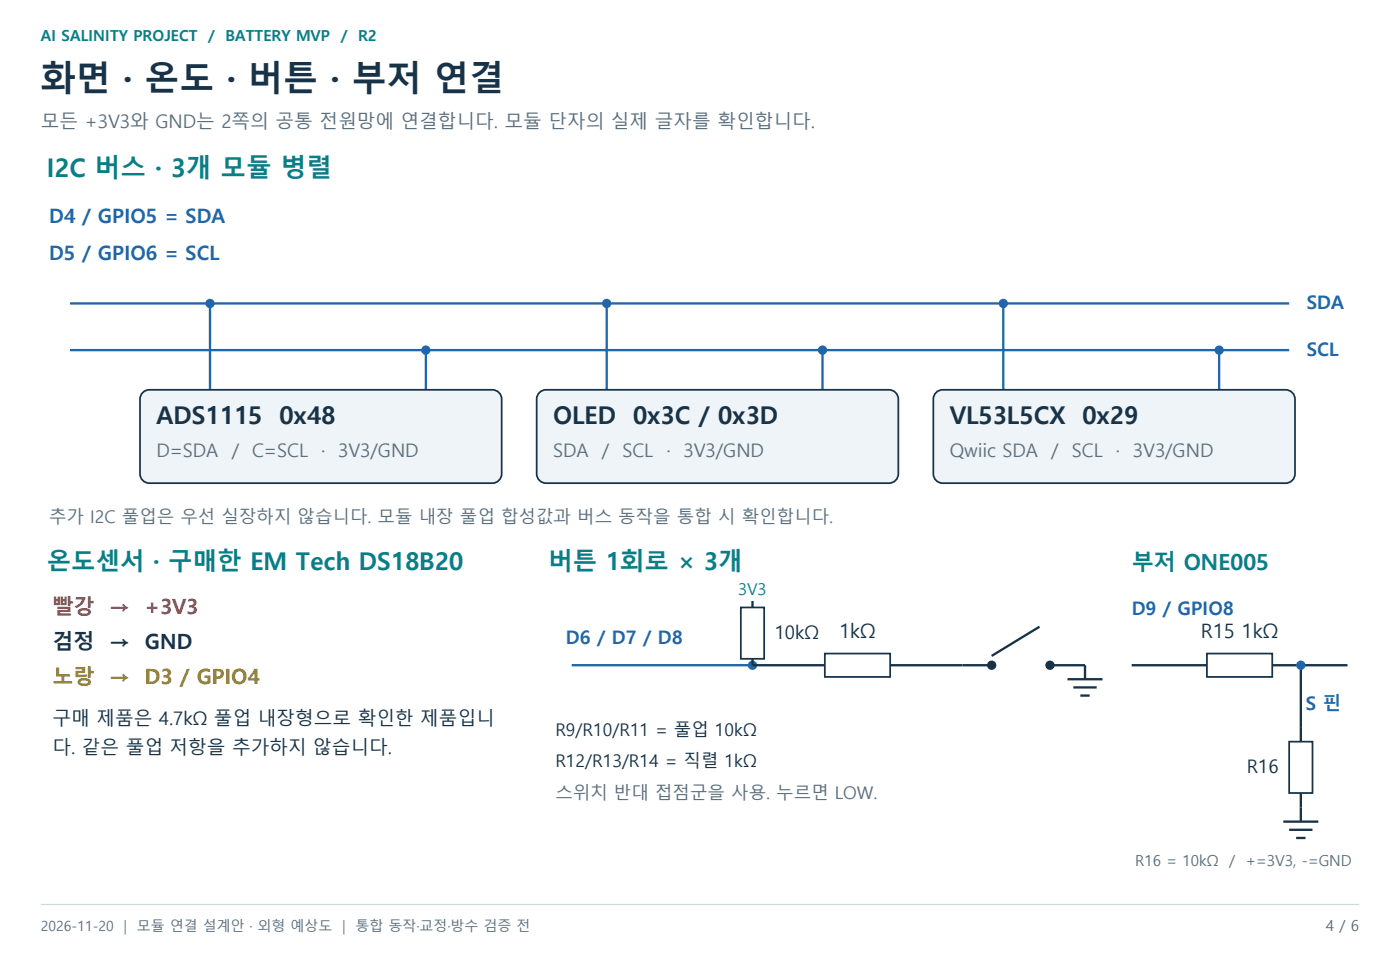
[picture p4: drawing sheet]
<svg xmlns="http://www.w3.org/2000/svg" width="423mm" height="289mm" viewBox="0 0 423 289" stroke-linecap="round" stroke-linejoin="round" font-family="sans-serif">
<path d="M12.3 273.4h398.7" fill="none" stroke="#cedae1" stroke-width=".35"/>
<path d="M21.2 91.7h368.6M63.5 91.7v26.1M21.2 105.8h368.6" fill="none" stroke="#2166aa" stroke-width=".71" stroke-linecap="butt"/>
<circle cx="63.5" cy="91.7" r="1.41" fill="#2166aa"/>
<path d="M128.8 105.8v12" fill="none" stroke="#2166aa" stroke-width=".71" stroke-linecap="butt"/>
<circle cx="128.8" cy="105.8" r="1.41" fill="#2166aa"/>
<path d="M43.4 118.4l1.8-.6h103.7a2.82 2.82 0 0 1 2.8 2.9v22.5a2.82 2.82 0 0 1-2.8 2.9h-103.7a2.82 2.82 0 0 1-2.9-2.9v-22.5a2.82 2.82 0 0 1 1.1-2.3z" fill-rule="evenodd" fill="#eef4f7" stroke="#183348" stroke-width=".53"/>
<path d="M183.4 91.7v26.1" fill="none" stroke="#2166aa" stroke-width=".71" stroke-linecap="butt"/>
<circle cx="183.4" cy="91.7" r="1.41" fill="#2166aa"/>
<path d="M248.7 105.8v12" fill="none" stroke="#2166aa" stroke-width=".71" stroke-linecap="butt"/>
<circle cx="248.7" cy="105.8" r="1.41" fill="#2166aa"/>
<path d="M163.3 118.4l1.8-.6h103.7a2.82 2.82 0 0 1 2.8 2.9v22.5a2.82 2.82 0 0 1-2.8 2.9h-103.7a2.82 2.82 0 0 1-2.8-2.9v-22.5a2.82 2.82 0 0 1 1-2.3z" fill-rule="evenodd" fill="#eef4f7" stroke="#183348" stroke-width=".53"/>
<path d="M303.4 91.7v26.1" fill="none" stroke="#2166aa" stroke-width=".71" stroke-linecap="butt"/>
<circle cx="303.4" cy="91.7" r="1.41" fill="#2166aa"/>
<path d="M368.7 105.8v12" fill="none" stroke="#2166aa" stroke-width=".71" stroke-linecap="butt"/>
<circle cx="368.7" cy="105.8" r="1.41" fill="#2166aa"/>
<path d="M283.3 118.4l1.7-.6h103.8a2.82 2.82 0 0 1 2.8 2.9v22.5a2.82 2.82 0 0 1-2.8 2.9h-103.8a2.82 2.82 0 0 1-2.8-2.9v-22.5a2.82 2.82 0 0 1 1.1-2.3z" fill-rule="evenodd" fill="#eef4f7" stroke="#183348" stroke-width=".53"/>
<path d="M172.9 201.1h54.6" fill="none" stroke="#2166aa" stroke-width=".71" stroke-linecap="butt"/>
<circle cx="227.5" cy="201.1" r="1.41" fill="#2166aa"/>
<path d="M227.5 181.7v1.9" fill="none" stroke="#183348" stroke-width=".71" stroke-linecap="butt"/>
<path d="M224 183.6h7.1v15.5h-7.1z" fill-rule="evenodd" fill="#fff" stroke="#183348" stroke-width=".53"/>
<path d="M227.5 199.1v2h21.9" fill="none" stroke="#183348" stroke-width=".71" stroke-linecap="butt"/>
<path d="M249.4 197.6h19.8v7h-19.8z" fill-rule="evenodd" fill="#fff" stroke="#183348" stroke-width=".53"/>
<path d="M269.2 201.1h30.7" fill="none" stroke="#183348" stroke-width=".71" stroke-linecap="butt"/>
<circle cx="299.9" cy="201.1" r="1.41" fill="#183348"/>
<path d="M314.3 189.4l-14.4 8.9" fill="none" stroke="#183348" stroke-width=".71" stroke-linecap="butt"/>
<circle cx="317.5" cy="201.1" r="1.41" fill="#183348"/>
<path d="M317.5 201.1h10.6v4.2M322.8 205.3h10.6M324.6 207.8h7M326.7 210.3h2.8M342.2 201.1h22.7" fill="none" stroke="#183348" stroke-width=".71" stroke-linecap="butt"/>
<path d="M364.9 197.6h19.8v7h-19.8z" fill-rule="evenodd" fill="#fff" stroke="#183348" stroke-width=".53"/>
<path d="M384.7 201.1h22.8M393.3 201.1v18.7" fill="none" stroke="#183348" stroke-width=".71" stroke-linecap="butt"/>
<circle cx="393.3" cy="201.1" r="1.41" fill="#2166aa"/>
<path d="M393.3 219.8v4.4" fill="none" stroke="#183348" stroke-width=".71" stroke-linecap="butt"/>
<path d="M389.8 224.2h7.1v15.5h-7.1z" fill-rule="evenodd" fill="#fff" stroke="#183348" stroke-width=".53"/>
<path d="M393.3 239.7v8.7M388.1 248.4h10.5M389.8 250.8h7.1M391.9 253.3h2.9" fill="none" stroke="#183348" stroke-width=".71" stroke-linecap="butt"/>
<text font-size="10.6" fill="#183348" x="12.3" y="27.5">화면 · 온도 · 버튼 · 부저 연결</text>
<text font-size="7.8" fill="#087f85" x="14.1" y="53.6">I2C 버스 · 3개 모듈 병렬</text>
<g font-size="7.4" fill="#183348">
<text x="47.3" y="128.1">ADS1115</text>
<text x="84.5" y="128.1">0x48</text>
<text x="167.2" y="128.1">OLED</text>
<text x="191.5" y="128.1">0x3C / 0x3D</text>
<text x="287.2" y="128.1">VL53L5CX</text>
<text x="327.3" y="128.1">0x29</text>
</g>
<g font-size="7.4" fill="#087f85">
<text x="14.1" y="172.2">온도센서 · 구매한 EM Tech DS18B20</text>
<text x="165.8" y="172.2">버튼 1회로 × 3개</text>
</g>
<text font-size="6.7" fill="#087f85" x="342.2" y="172.2">부저 ONE005</text>
<g font-size="6.3" fill="#b03735">
<text x="15.9" y="185.6">빨강</text>
<text x="33" y="185.6">→</text>
<text x="43.8" y="185.6">+3V3</text>
</g>
<g font-size="6.3" fill="#183348">
<text x="15.9" y="196.1">검정</text>
<text x="33" y="196.1">→</text>
<text x="43.8" y="196.1">GND</text>
</g>
<g font-size="6.3" fill="#9b7b05">
<text x="15.9" y="206.7">노랑</text>
<text x="33" y="206.7">→</text>
<text x="43.8" y="206.7">D3 / GPIO4</text>
</g>
<g font-size="6" fill="#2166aa">
<text x="14.8" y="67.4">D4 / GPIO5 = SDA</text>
<text x="14.8" y="78.7">D5 / GPIO6 = SCL</text>
</g>
<g font-size="6" fill="#183348">
<text x="253.8" y="193">1kΩ</text>
<text x="363.2" y="193">R15 1kΩ</text>
</g>
<g font-size="5.6" fill="#5b6f7e">
<text x="12.3" y="38.8">모든 +3V3와 GND는 2쪽의 공통 전원망에 연결합니다. 모듈 단자의 실제 글자를 확인합니다.</text>
<text x="47.3" y="138.3">D=SDA</text>
<text x="70.1" y="138.3">/ C=SCL</text>
<text x="97.1" y="138.3">·</text>
<text x="102.3" y="138.3">3V3/GND</text>
<text x="167.2" y="138.3">SDA</text>
<text x="182" y="138.3">/ SCL</text>
<text x="201.5" y="138.3">·</text>
<text x="206.7" y="138.3">3V3/GND</text>
<text x="287.2" y="138.3">Qwiic SDA</text>
<text x="317.9" y="138.3">/ SCL</text>
<text x="337.4" y="138.3">·</text>
<text x="342.6" y="138.3">3V3/GND</text>
</g>
<g font-size="5.6" fill="#2166aa">
<text x="395.1" y="93.5">SDA</text>
<text x="395.1" y="107.6">SCL</text>
<text x="342.2" y="185.9">D9 / GPIO8</text>
<text x="171.1" y="194.7">D6 / D7 / D8</text>
<text x="394.9" y="214.5">S 핀</text>
</g>
<g font-size="5.6" fill="#183348">
<text x="234.2" y="193.1">10kΩ</text>
<text x="15.9" y="219.1">구매 제품은 4.7kΩ 풀업 내장형으로 확인한 제품입니</text>
<text x="15.9" y="227.8">다. 같은 풀업 저항을 추가하지 않습니다.</text>
<text x="377" y="233.7">R16</text>
</g>
<g font-size="5.3" fill="#5b6f7e">
<text x="14.8" y="158">추가 I2C 풀업은 우선 실장하지 않습니다. 모듈 내장 풀업 합성값과 버스 동작을 통합 시 확인합니다.</text>
<text x="167.9" y="241.7">스위치 반대 접점군을 사용. 누르면 LOW.</text>
</g>
<g font-size="5.3" fill="#183348">
<text x="167.9" y="222.6">R9/R10/R11 = 풀업 10kΩ</text>
<text x="167.9" y="231.8">R12/R13/R14 = 직렬 1kΩ</text>
</g>
<text font-size="4.9" fill="#087f85" x="223.3" y="179.9">3V3</text>
<g font-size="4.6" fill="#087f85">
<text x="12.3" y="12.3">AI SALINITY PROJECT</text>
<text x="62.9" y="12.3">/ BATTERY MVP</text>
<text x="103" y="12.3">/ R2</text>
</g>
<g font-size="4.6" fill="#5b6f7e">
<text x="343.3" y="261.8">R16 = 10kΩ</text>
<text x="371.6" y="261.8">/ +=3V3, -=GND</text>
<text x="400.9" y="281.5">4 / 6</text>
</g>
<g font-size="4.2" fill="#5b6f7e">
<text x="12.3" y="281.5">2026-11-20</text>
<text x="37.4" y="281.5">|</text>
<text x="41.4" y="281.5">모듈 연결 설계안 · 외형 예상도</text>
<text x="103.5" y="281.5">|</text>
<text x="107.5" y="281.5">통합 동작·교정·방수 검증 전</text>
</g>
</svg>
